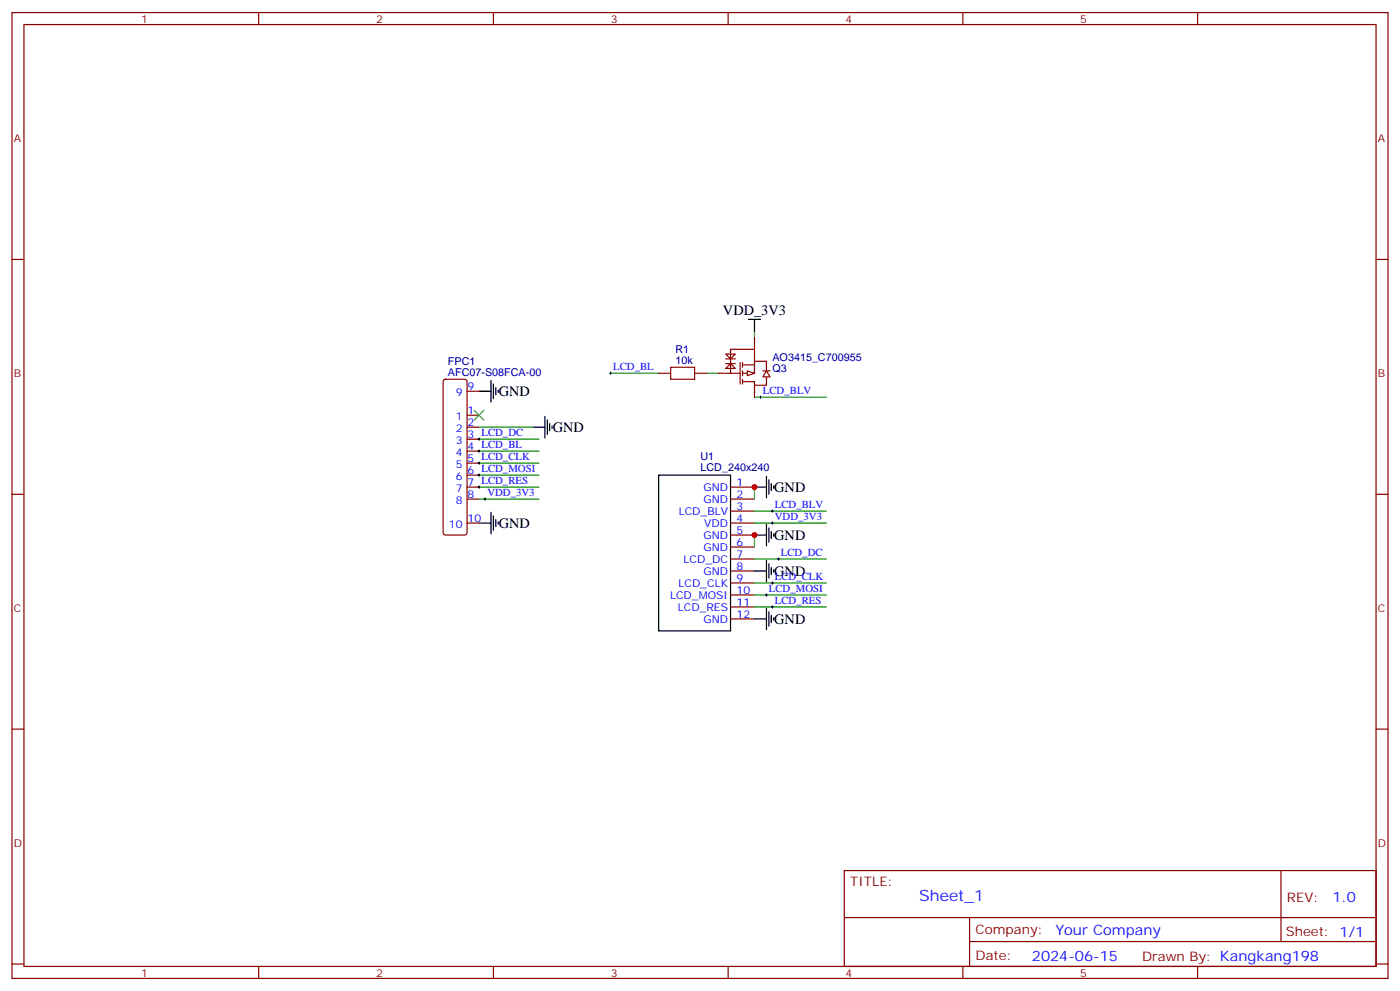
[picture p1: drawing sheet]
<svg xmlns="http://www.w3.org/2000/svg" width="412mm" height="292mm" viewBox="0 0 412 292" stroke-linecap="round" stroke-linejoin="round" font-family="sans-serif">
<g fill="none" stroke="#870000" stroke-width=".35">
<path d="M3.5 3.7h405.4v284.3h-405.4zM7.1 7.2h398.2v277.3h-398.2zM76.2 3.7v3.5M145.3 3.7v3.5M214.5 3.7v3.5M283.6 3.7v3.5M352.8 3.7v3.5M3.5 76.4h3.6M405.3 76.4h3.6M218 106.7v6.4M218.7 106.7v1.4M218.7 109.2v1.4"/>
<path d="M218.7 111.7v1.4M218.7 107.4h3.5M224.7 109.2h2.1M225.8 109.2v-2.8h-3.6v3.5h-3.5M225.8 110.9v2.5h-3.6v-1h-3.5M3.5 145.5h3.6M405.3 145.5h3.6M3.5 214.7h3.6M405.3 214.7h3.6M248.7 256.3h156.6v28.2h-156.6zM377.3 256.3v20.9M248.7 270.1h156.5"/>
<path d="M285.6 277.2h119.6M285.6 270.1v14.2M3.5 283.8h3.6M76.2 284.5v3.5M145.3 284.5v3.5M214.5 284.5v3.5M283.6 284.5v3.5M352.8 284.5v3.5M405.3 283.8h3.6"/>
</g>
<path d="M179.6 109.9h.7M179.9 109.5v.7M223.7 116.9h.7M224 116.6v.7" fill="none" stroke="#000" stroke-width=".29"/>
<path d="M222.2 97.5v1.8M179.9 109.9h14.1M208.1 109.9h3.6M222.2 116.9h21.2" fill="none" stroke="#008700" stroke-width=".35"/>
<path d="M220.5 94h3.5M222.2 94v3.5" fill="none" stroke="#000" stroke-width=".35"/>
<g fill="#fff" stroke="#870000" stroke-width=".35">
<path d="M225.8 109.2l1 1.7h-2.1z"/>
<path d="M220.1 109.2l2.1 .7-2.1 .7z"/>
</g>
<g fill="none" stroke="#870000" stroke-width=".35">
<path d="M222.2 99.3v7.1M130.8 111.9l.4-.2h5.7l.5 .2 .2 .5v44.4l-.3 .5-.4 .2h-5.7l-.5-.2-.2-.5v-44.4zM137.6 115.2h3.5M194 109.9h3.6M204.6 109.9h3.5M211.7 109.9h6.3M213.8 104.2h2.8l-1.4 1.5zM213.8 108.5l1.4-1.4 1.4 1.4zM213.8 105.7h2.8M213.8 107.1h2.8M222.2 102.8h-7v7.1M222.2 113.4v3.5"/>
<path d="M137.6 139.9h3.5M137.6 136.3h3.5M137.6 132.8h3.5M137.6 129.3h3.5M137.6 125.8h3.5M137.6 122.2h3.5M137.6 146.9h3.5M137.6 143.4h3.5M137.6 154h3.5M215.2 146.9h7M215.2 143.4h7M215.2 154h7"/>
<path d="M215.2 150.5h7M215.2 157.5h7M215.2 161h7M215.2 164.6h7M215.2 168.1h7M215.2 171.6h7M215.2 175.2h7M215.2 178.7h7M215.2 182.2h7"/>
</g>
<g fill="none" stroke="#008700" stroke-width=".35">
<path d="M141.1 139.9h17.6M141.1 136.3h17.6M141.1 132.8h17.6M141.1 129.3h17.6M141.1 125.8h15.9M141.1 146.9h17.6M141.1 143.4h17.6M222.2 143.4v3.5M222.2 157.5v3.5M222.2 150.5h21.2M222.2 154h21.2M222.2 164.6h21.2"/>
<path d="M222.2 171.6h21.2M222.2 175.2h21.2M222.2 178.7h21.2"/>
</g>
<g fill="none" stroke="#000" stroke-width=".35">
<path d="M141.1 115.2h3.5M144.6 112v6.4M145.3 113.1v4.2M146 114.1v2.1M146.8 114.8v.7M157 125.8h3.5M160.5 122.6v6.3M161.2 123.6v4.3M161.9 124.7v2.1M162.6 125.4v.7M194 139.9h21.2v45.8h-21.2zM141.1 154h3.5"/>
<path d="M144.6 150.8v6.4M145.3 151.9v4.2M146 152.9v2.1M146.8 153.6v.7M222.2 143.4h3.6M222.2 157.5h3.6M225.8 140.2v6.4M225.8 154.3v6.4M226.5 141.3v4.2M226.5 155.4v4.2M227.2 142.3v2.2M227.2 156.5v2.1"/>
<path d="M227.9 143.1v.7M227.9 157.2v.7M222.2 168.1h3.6M225.8 164.9v6.4M225.8 179v6.4M226.5 166v4.2M227.2 167v2.2M227.9 167.7v.8M222.2 182.2h3.6M226.5 180.1v4.2M227.2 181.2v2.1M227.9 181.9v.7"/>
</g>
<g fill="none" stroke="#000" stroke-width=".29">
<path d="M140.8 139.9h.7M140.8 136.3h.7M140.8 132.8h.7M140.8 129.3h.7M141.1 128.9v.7M141.1 132.5v.7M141.1 136v.7M141.1 139.5v.7M140.8 143.4h.7M141.1 143.1v.7M142.5 146.9h.7M142.9 146.6v.7"/>
<path d="M227.2 150.5h.7M227.2 154h.7M227.5 150.1v.7M227.5 153.6v.7M225.4 175.2h.7M225.8 174.8v.7M227.2 171.6h.7M227.2 178.7h.7M227.5 171.3v.7M227.5 178.3v.7M229 164.6h.7M229.3 164.2v.7"/>
</g>
<path d="M139.7 120.8l2.8 2.8M142.5 120.8l-2.8 2.8" fill="none" stroke="#3c3" stroke-width=".35"/>
<path d="M197.6 108.1h7v3.6h-7z" fill="none" stroke="#a10000" stroke-width=".35"/>
<g fill="#c00">
<circle cx="222.3" cy="143.4" r=".88"/>
<circle cx="222.3" cy="157.5" r=".88"/>
</g>
<text font-size="4.6" fill="#00f" x="270.8" y="265.3">Sheet_1</text>
<g font-size="4.2">
<text x="213" y="92.9">VDD_3V3</text>
<text x="146.9" y="116.6">GND</text>
<text x="162.8" y="127.2">GND</text>
<text x="228.1" y="144.8">GND</text>
<text x="146.9" y="155.4">GND</text>
<text x="228.1" y="158.9">GND</text>
<text x="228.1" y="169.5">GND</text>
<text x="228.1" y="183.6">GND</text>
</g>
<g font-size="4.2" fill="#00f">
<text x="392.5" y="265.6">1.0</text>
<text x="310.9" y="275.1">Your Company</text>
<text x="304" y="282.9">2024-06-15</text>
</g>
<g font-size="3.9" fill="#800">
<text x="250.5" y="260.9">TITLE:</text>
<text x="379.1" y="265.6">REV:</text>
<text x="287.4" y="275.1">Company:</text>
<text x="378.7" y="275.7">Sheet: 1/1</text>
<text x="287.4" y="282.8">Date:</text>
<text x="336.4" y="282.8">Drawn By: Kangkang198</text>
</g>
<g font-size="3.2" fill="#800">
<text x="41.6" y="6.7">1</text>
<text x="110.8" y="6.7">2</text>
<text x="179.9" y="6.7">3</text>
<text x="249.1" y="6.7">4</text>
<text x="318.2" y="6.7">5</text>
<text x="4.1" y="41.8">A</text>
<text x="405.9" y="41.8">A</text>
<text x="4.1" y="110.9">B</text>
<text x="405.9" y="110.9">B</text>
<text x="4.1" y="180.1">C</text>
<text x="405.9" y="180.1">C</text>
<text x="4.1" y="249.2">D</text>
<text x="405.9" y="249.2">D</text>
<text x="41.6" y="287.5">1</text>
<text x="110.8" y="287.5">2</text>
<text x="179.9" y="287.5">3</text>
<text x="249.1" y="287.5">4</text>
<text x="318.2" y="287.5">5</text>
</g>
<g font-size="3.2" fill="#000080">
<text x="132" y="107.5">FPC1</text>
<text x="199" y="107.1">10k</text>
<text x="199" y="103.9">R1</text>
<text x="227.5" y="106.3">AO3415_C700955</text>
<text x="132" y="110.6">AFC07-S08FCA-00</text>
<text x="227.5" y="109.4">Q3</text>
<text x="206.4" y="135.5">U1</text>
<text x="206.4" y="138.7">LCD_240x240</text>
</g>
<g font-size="3.2" fill="#00f">
<text x="180.6" y="109">LCD_BL</text>
<text x="134.3" y="116.6">9</text>
<text x="137.8" y="114.8">9</text>
<text x="224.7" y="116.1">LCD_BLV</text>
<text x="134.3" y="123.6">1</text>
<text x="137.8" y="125.4">2</text>
<text x="137.8" y="121.9">1</text>
<text x="134.3" y="130.7">3</text>
<text x="134.3" y="127.2">2</text>
<text x="137.8" y="128.9">3 LCD_DC</text>
<text x="134.3" y="137.8">5</text>
<text x="134.3" y="134.2">4</text>
<text x="137.8" y="136">5 LCD_CLK</text>
<text x="137.8" y="132.5">4 LCD_BL</text>
<text x="134.3" y="141.3">6</text>
<text x="137.8" y="143.1">7 LCD_RES</text>
<text x="137.8" y="139.5">6 LCD_MOSI</text>
<text x="217" y="143.1">1</text>
<text x="134.3" y="148.3">8</text>
<text x="134.3" y="144.8">7</text>
<text x="137.8" y="146.6">8</text>
<text x="143.6" y="146">VDD_3V3</text>
<text x="207.2" y="144.5">GND</text>
<text x="207.2" y="148">GND</text>
<text x="217" y="146.6">2</text>
<text x="228.2" y="149.6">LCD_BLV</text>
<text x="132.2" y="155.4">10</text>
<text x="137.8" y="153.6">10</text>
<text x="199.9" y="151.5">LCD_BLV</text>
<text x="207.4" y="155">VDD</text>
<text x="217" y="150.1">3</text>
<text x="217" y="153.6">4</text>
<text x="228.2" y="153.1">VDD_3V3</text>
<text x="207.2" y="158.6">GND</text>
<text x="217" y="157.2">5</text>
<text x="217" y="160.7">6</text>
<text x="201.4" y="165.6">LCD_DC</text>
<text x="207.2" y="162.1">GND</text>
<text x="217" y="164.2">7</text>
<text x="217" y="167.7">8</text>
<text x="230" y="163.7">LCD_DC</text>
<text x="199.9" y="172.7">LCD_CLK</text>
<text x="207.2" y="169.2">GND</text>
<text x="217" y="171.3">9</text>
<text x="228.2" y="170.7">LCD_CLK</text>
<text x="197.4" y="176.2">LCD_MOSI</text>
<text x="199.7" y="179.7">LCD_RES</text>
<text x="217" y="174.8">10</text>
<text x="217" y="178.3">11</text>
<text x="226.5" y="174.3">LCD_MOSI</text>
<text x="228.2" y="177.8">LCD_RES</text>
<text x="207.2" y="183.3">GND</text>
<text x="217" y="181.9">12</text>
</g>
</svg>
